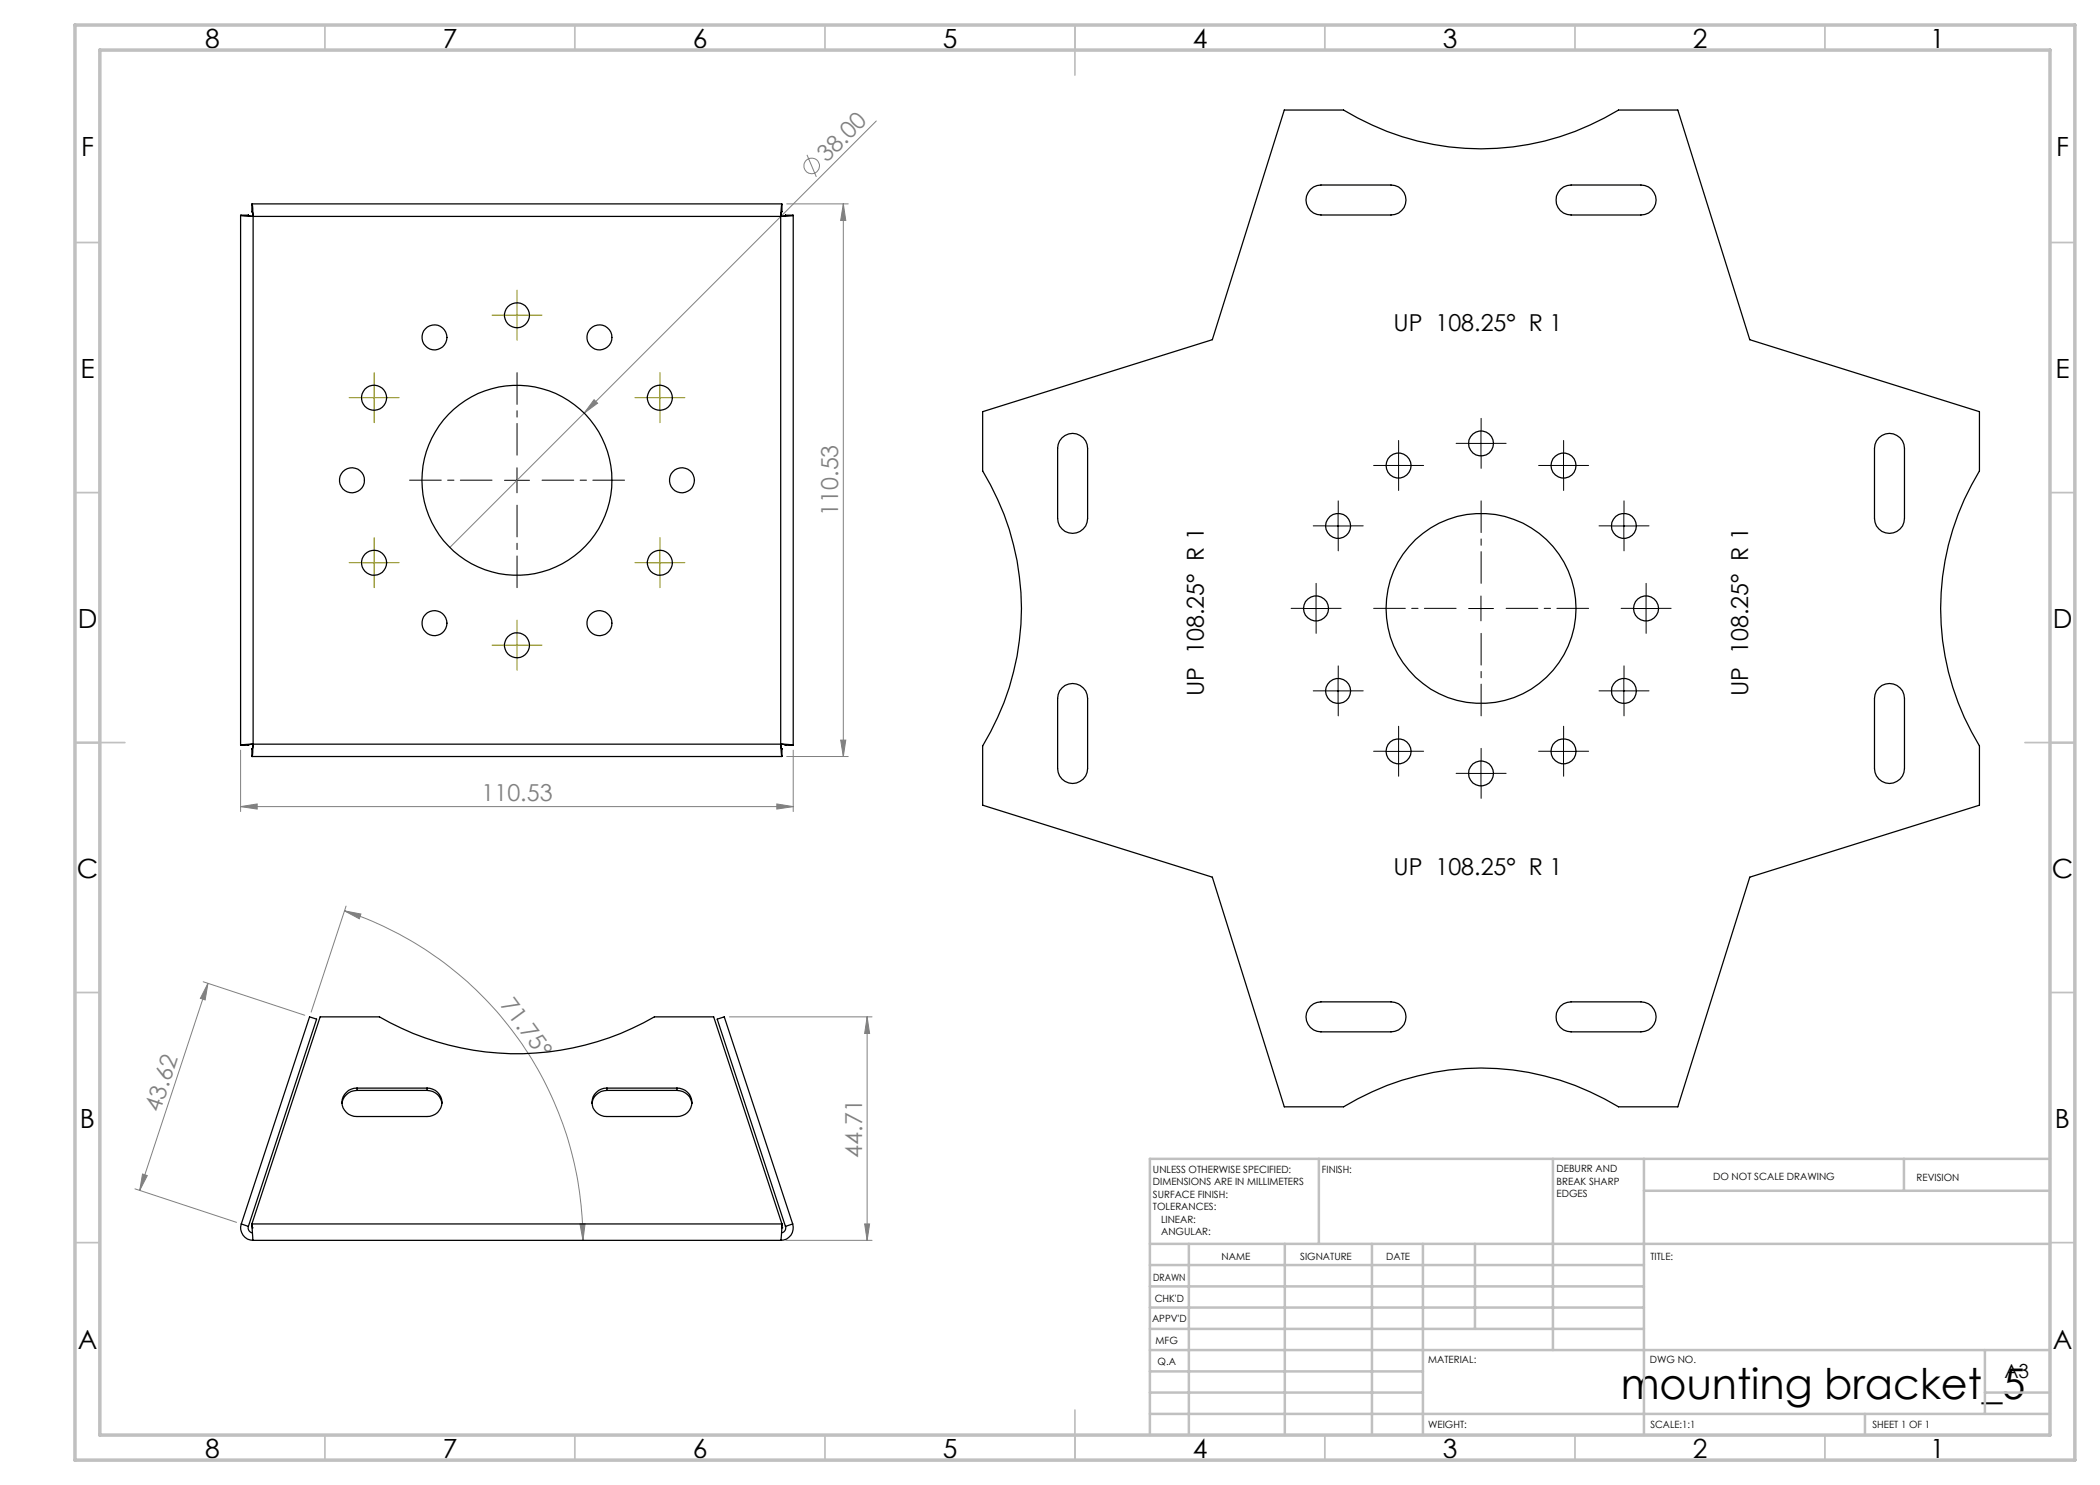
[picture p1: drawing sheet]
<svg xmlns="http://www.w3.org/2000/svg" width="420mm" height="297mm" viewBox="0 0 420 297" stroke-linecap="round" stroke-linejoin="round" font-family="sans-serif">
<g fill="none" stroke="#808080" stroke-width=".2">
<path d="M161.4 31l1.9 4.4M175.3 24.2l-85.3 85.3M157.3 40.8h12.4M168.7 40.8v110.5M168.7 40.8l.5 3.3h-1.1zM118.8 79.9l.7 .7-2.7 2zM48.1 150v12.3M157.3 151.3h12.4M158.6 150v12.3M168.1 148h1.1l-.5 3.3zM48.1 161.3l3.3-.5v1zM48.1 161.3h110.5"/>
<path d="M155.4 160.8l3.2 .5-3.2 .5zM40.6 196.4l20.4 6.7M41.6 196.7l-.6 3.3-.9-.3zM41.6 196.7l-13.7 41.4M68.9 182.2l3.3 .6-.3 1zM68.9 182.2a69.5 69.5 0 0 1 47.7 65.9M69.2 181.2l-7 21.2M145.9 203.4h28.5M173.4 203.4v44.7M173.4 203.4l.5 3.3h-1zM27 237.8l20.3 6.7M28.5 234.8l1 .3-1.6 3z"/>
<path d="M116 244.8h1l-.4 3.3zM157.2 248.1h17.2M172.9 244.8h1l-.5 3.3z"/>
<circle cx="162.3" cy="33.2" r="1.57"/>
</g>
<path d="M98.4 96h-16.5M103.4 91v-16.5M108.4 96h16.5M103.4 101v16.5M296.2 116.7v-16.5M291.2 121.7h-16.5M296.2 126.7v16.5M301.2 121.7h16.5" fill="none" stroke="#000" stroke-width=".2" stroke-dasharray="15.2 1.3 1.3 1.3" stroke-dashoffset="8.9"/>
<g fill="none" stroke="#000" stroke-width=".2" stroke-dasharray="15.2 1.3 1.3 1.3">
<path d="M277.2 93.1h-2.5M279.7 90.6v-2.5M279.7 95.6v2.5M282.2 93.1h2.5M293.7 88.7h-2.5M296.2 86.2v-2.5M296.2 91.2v2.5M298.7 88.7h2.5M310.2 93.1h-2.5M312.7 90.6v-2.5M312.7 95.6v2.5M315.2 93.1h2.5"/>
<path d="M263.2 119.2v-2.5M265.1 105.2h-2.5M267.6 102.7v-2.5M267.6 107.7v2.5M270.1 105.2h2.5M322.3 105.2h-2.5M324.8 102.7v-2.5M324.8 107.7v2.5M327.3 105.2h2.5M329.2 119.2v-2.5M260.7 121.7h-2.5M263.2 124.2v2.5"/>
<path d="M265.1 138.2h-2.5M265.7 121.7h2.5M267.6 135.7v-2.5M270.1 138.2h2.5M322.3 138.2h-2.5M324.8 135.7v-2.5M326.7 121.7h-2.5M327.3 138.2h2.5M329.2 124.2v2.5M331.7 121.7h2.5M267.6 140.7v2.5M277.2 150.3h-2.5"/>
<path d="M279.7 147.8v-2.5M279.7 152.8v2.5M282.2 150.3h2.5M293.7 154.7h-2.5M296.2 152.2v-2.5M296.2 157.2v2.5M298.7 154.7h2.5M310.2 150.3h-2.5M312.7 147.8v-2.5M312.7 152.8v2.5M315.2 150.3h2.5M324.8 140.7v2.5"/>
</g>
<g fill="none" stroke="#000" stroke-width=".2">
<path d="M100.9 96.1h5M103.4 93.6v5M277.2 93.1h5M279.7 90.6v5M293.7 88.7h5M296.2 86.2v5M310.2 93.1h5M312.7 90.6v5M263.2 119.2v5M265.1 105.2h5M267.6 102.7v5M296.2 119.2v5"/>
<path d="M322.3 105.2h5M324.8 102.7v5M329.2 119.2v5M260.7 121.7h5M265.1 138.2h5M267.6 135.7v5M293.7 121.7h5M322.3 138.2h5M324.8 135.7v5M326.7 121.7h5M277.2 150.3h5M279.7 147.8v5"/>
<path d="M293.7 154.7h5M296.2 152.2v5M310.2 150.3h5M312.7 147.8v5"/>
</g>
<g fill="none" stroke="#808000" stroke-width=".2" stroke-dasharray="15.2 1.3 1.3 1.3">
<path d="M72.3 79.5h-2.5M74.8 77v-2.5M77.3 79.5h2.5M100.9 63h-2.5M103.4 60.5v-2.5M103.4 65.5v2.5M105.9 63h2.5M129.5 79.5h-2.5M132 77v-2.5M134.5 79.5h2.5M74.8 82v2.5M132 82v2.5"/>
<path d="M72.3 112.5h-2.5M74.8 110v-2.5M74.8 115v2.5M77.3 112.5h2.5M129.5 112.5h-2.5M132 110v-2.5M132 115v2.5M134.5 112.5h2.5M100.9 129h-2.5M103.4 126.5v-2.5M103.4 131.5v2.5M105.9 129h2.5"/>
</g>
<path d="M72.3 79.5h5M74.8 77v5.1M100.9 63h5M103.4 60.6v4.9M129.5 79.5h5M132 77v5.1M72.3 112.6h5M74.8 110.1v4.9M129.5 112.6h5M132 110.1v4.9M100.9 129h5M103.4 126.5v5" fill="none" stroke="#808000" stroke-width=".2"/>
<g fill="none" stroke="#c0c0c0" stroke-width=".35">
<path d="M65 5v5M115 5v5M165 5v5M215 5v10M265 5v5M315 5v5M365 5v5M15 48.5h5M410 48.5h5M15 98.5h5M410 98.5h5M15 148.5h10"/>
<path d="M405 148.5h10M15 198.5h5M410 198.5h5M15 248.5h5M410 248.5h5M65 287v5M115 287v5M165 287v5M215 282v10M265 287v5M315 287v5M365 287v5"/>
</g>
<g fill="none" stroke="#c0c0c0" stroke-width=".5">
<path d="M263.8 231.8v17M310.6 231.8v38.2M328.8 231.8v55.2M328.8 238.2h81.2M380.8 231.8v6.4M410 231.8h-180v55.2M230 248.8h180M230 257.3h98.8M230 253h98.8M237.8 248.8v38.2M257 248.8v38.2M274.4 248.8v38.2"/>
<path d="M284.6 248.8v38.2M295 248.8v17M230 265.8h98.8M230 261.5h98.8M230 278.5h54.6M230 274.3h54.6M230 270h180M397 278.5h13M397 270v12.8M230 282.8h180M373 282.8v4.2"/>
</g>
<path d="M15 5h400v287h-400zM20 10h390v277h-390z" fill="none" stroke="#c0c0c0" stroke-width=".7"/>
<g fill="#808080">
<path d="M118.8 79.9l.7 .7-2.7 2z"/>
<path d="M116 244.8h1l-.4 3.3zM68.9 182.2l3.3 .6-.3 1z"/>
<path d="M155.4 160.8l3.2 .5-3.2 .5zM48.1 161.3l3.3-.5v1z"/>
<path d="M41.6 196.7l-.6 3.3-.9-.3zM28.5 234.8l1 .3-1.6 3z"/>
<path d="M168.7 40.8l.5 3.3h-1.1zM168.1 148h1.1l-.5 3.3z"/>
<path d="M173.4 203.4l.5 3.3h-1zM172.9 244.8h1l-.5 3.3z"/>
</g>
<g fill="none" stroke="#000" stroke-width=".25">
<path d="M256.9 22h11.8a52.6 52.6 0 0 0 55 0h11.9l14.4 45.9 45.9 14.4v11.9a52.6 52.6 0 0 0 0 55v11.8l-45.9 14.4-14.4 46h-11.9a52.6 52.6 0 0 0-55 0h-11.8l-14.4-46-46-14.4v-11.8a52.6 52.6 0 0 0 0-55v-11.9l46-14.4zM262.1 37.9l.6-.5 1.5-.4h14a3 3 0 0 1 3 3 3 3 0 0 1-3 3h-14a3 3 0 0 1-2.8-1.9 3 3 0 0 1 .7-3.2zM312.1 37.9l.6-.5 1.5-.4h14a3 3 0 0 1 3 3 3 3 0 0 1-3 3h-14a3 3 0 0 1-2.8-1.8 3 3 0 0 1 .7-3.3zM48.2 43.1l2.4 .2M49.7 43a.81 .81 0 0 0 .9 .3M49.7 43h-1.6v106h1.6M49.7 43v.1M49.7 43l.1 .2M50.4 42.3l.1 .2 .1 .8M50.4 40.8h106M50.4 42.3h.1M50.4 42.3l.1 .2"/>
<path d="M50.4 40.8l.2 2.5M50.4 40.8v1.5M50.6 43.3v105.5M50.6 43.3h105.5M156.1 43.3v105.5M156.3 42.3h.1M156.4 42.3v-1.5l-.3 2.5M156.4 42.3l-.3 1M156.4 42.3l-.1 .2M157.1 43v.1l-1 .2M157.1 43h1.5v106h-1.5M157.1 43v.1"/>
<path d="M157.1 43l-.1 .2M158.6 43.1l-2.5 .2M212.4 87.6a3 3 0 0 1 3.3-.7 3 3 0 0 1 1.8 2.8v14a3 3 0 0 1-3 3 3 3 0 0 1-3-3v-14l.4-1.5zM375.8 87.6a3 3 0 0 1 3.2-.7 3 3 0 0 1 1.9 2.8v14a3 3 0 0 1-3 3 3 3 0 0 1-3-3v-14l.4-1.5zM212.4 137.6a3 3 0 0 1 3.3-.7 3 3 0 0 1 1.8 2.8v14a3 3 0 0 1-3 3 3 3 0 0 1-3-3v-14l.4-1.5zM375.8 137.6a3 3 0 0 1 3.2-.7 3 3 0 0 1 1.9 2.8v14a3 3 0 0 1-3 3 3 3 0 0 1-3-3v-14l.4-1.5zM49.7 149h.1M49.8 148.9l-.1 .1M50.4 151.3h106M50.4 149.8v1.5M50.4 149.8h.1M50.5 149.6l-.1 .2"/>
<path d="M50.6 148.8l-.2 2.5M50.6 148.8l-2.4 .2M50.6 148.8l-.9 .2M50.6 148.8l-.1 1h-.1M50.6 148.8h105.5M156.1 148.8l.3 2.5v-1.5M156.1 148.8l2.5 .2M156.1 148.8l1 .2M156.1 148.8l.3 1M156.3 149.6l.1 .2M156.3 149.8h.1M157 148.9l.1 .1"/>
<path d="M157.1 149h.1M71.4 217.6a2.84 2.84 0 0 0-3 2.9 2.84 2.84 0 0 0 3 2.8h14a2.84 2.84 0 0 0 3-2.8 2.84 2.84 0 0 0-3-2.9M71.4 218.1a2.99 2.99 0 0 0-3 2.6M71.4 217.6h14M71.4 217.6v.5M71.4 218.1h14M85.4 218.1a2.92 2.92 0 0 1 3 2.6M85.4 217.6v.5M121.4 217.6a2.84 2.84 0 0 0-3 2.9 2.84 2.84 0 0 0 3 2.8h14a2.84 2.84 0 0 0 3-2.8 2.84 2.84 0 0 0-3-2.9M121.4 218.1a2.99 2.99 0 0 0-3 2.6M121.4 217.6h14M121.4 217.6v.5"/>
<path d="M121.4 218.1h14M135.4 218.1a2.99 2.99 0 0 1 3 2.6M135.4 217.6v.5M262.1 201.3l.6-.5 1.5-.4h14a3 3 0 0 1 3 3 3 3 0 0 1-3 3h-14a3 3 0 0 1-2.8-1.9 3 3 0 0 1 .7-3.2zM312.1 201.3l.6-.5 1.5-.4h14a3 3 0 0 1 3 3 3 3 0 0 1-3 3h-14a3 3 0 0 1-2.8-1.9 3 3 0 0 1 .7-3.2zM48.3 244.8a2.49 2.49 0 0 0 2.3 3.3M48.3 244.8l1.4 .5M48.3 244.8l13.6-41.4 1.4 .4-13.6 41.5M49.7 245.3a.97 .97 0 0 0 .8 1.3M50.4 244.8l.2 3.3M50.4 244.8l13.6-41.4h11.9a54.9 54.9 0 0 0 55 0h11.8l13.7 41.4M50.4 244.8v.5"/>
<path d="M50.4 244.8h106M50.4 245.6h.1M50.6 248.1h105.5M156.4 245.6h.1M156.4 244.8l-.3 3.3M156.4 244.8v.5M157.1 245.3a.98 .98 0 0 1-.8 1.3M158.5 244.8a2.49 2.49 0 0 1-2.4 3.3M158.5 244.8l-13.6-41.4-1.5 .4 13.7 41.5M158.5 244.8l-1.4 .5"/>
<circle cx="74.8" cy="79.5" r="2.51"/>
<circle cx="86.9" cy="67.5" r="2.5"/>
<circle cx="103.4" cy="63.1" r="2.5"/>
<circle cx="119.9" cy="67.5" r="2.49"/>
<circle cx="132" cy="79.6" r="2.51"/>
<circle cx="70.4" cy="96.1" r="2.5"/>
<circle cx="103.4" cy="96.1" r="19"/>
<circle cx="136.4" cy="96.1" r="2.51"/>
<circle cx="279.7" cy="93.1" r="2.51"/>
<circle cx="296.2" cy="88.7" r="2.5"/>
<circle cx="312.7" cy="93.1" r="2.5"/>
<circle cx="74.8" cy="112.6" r="2.5"/>
<circle cx="132" cy="112.6" r="2.5"/>
<circle cx="267.6" cy="105.2" r="2.5"/>
<circle cx="324.8" cy="105.2" r="2.5"/>
<circle cx="86.9" cy="124.6" r="2.51"/>
<circle cx="103.4" cy="129" r="2.51"/>
<circle cx="119.9" cy="124.6" r="2.5"/>
<circle cx="263.2" cy="121.7" r="2.5"/>
<circle cx="267.6" cy="138.2" r="2.5"/>
<circle cx="296.2" cy="121.7" r="19"/>
<circle cx="324.8" cy="138.2" r="2.5"/>
<circle cx="329.2" cy="121.7" r="2.51"/>
<circle cx="279.7" cy="150.3" r="2.51"/>
<circle cx="296.2" cy="154.7" r="2.5"/>
<circle cx="312.7" cy="150.3" r="2.5"/>
</g>
<text font-size="8.5" x="324.2" y="279.7">mounting bracket_5</text>
<g font-size="5.3">
<text x="41" y="9.5">8</text>
<text x="88.5" y="9.5">7</text>
<text x="138.5" y="9.5">6</text>
<text x="188.5" y="9.5">5</text>
<text x="238.5" y="9.5">4</text>
<text x="288.5" y="9.5">3</text>
<text x="338.5" y="9.5">2</text>
<text x="386" y="9.5">1</text>
<text x="16.2" y="31.3">F</text>
<text x="411.2" y="31.3">F</text>
<text x="16.1" y="75.5">E</text>
<text x="411.1" y="75.5">E</text>
<text x="15.5" y="125.5">D</text>
<text x="410.5" y="125.5">D</text>
<text x="15.4" y="175.5">C</text>
<text x="410.4" y="175.5">C</text>
<text x="16" y="225.5">B</text>
<text x="411" y="225.5">B</text>
<text x="15.5" y="269.8">A</text>
<text x="410.5" y="269.8">A</text>
<text x="41" y="291.5">8</text>
<text x="88.5" y="291.5">7</text>
<text x="138.5" y="291.5">6</text>
<text x="188.5" y="291.5">5</text>
<text x="238.5" y="291.5">4</text>
<text x="288.5" y="291.5">3</text>
<text x="338.5" y="291.5">2</text>
<text x="386" y="291.5">1</text>
</g>
<g font-size="4.7" fill="#808080">
<text x="165.4" y="32.6" transform="rotate(-45 165.4 32.6)">38.00</text>
<text x="167.7" y="103.1" transform="rotate(-90 167.7 103.1)">110.53</text>
<text x="96.3" y="160.3">110.53</text>
<text x="100" y="201" transform="rotate(54 100 201)">71.75°</text>
<text x="32" y="222.6" transform="rotate(-72 32 222.6)">43.62</text>
<text x="172.4" y="231.5" transform="rotate(-90 172.4 231.5)">44.71</text>
</g>
<g font-size="4.7">
<text x="278.7" y="66.2">UP 108.25° R 1</text>
<text x="240.8" y="139.2" transform="rotate(-90 240.8 139.2)">UP 108.25° R 1</text>
<text x="349.6" y="139.2" transform="rotate(-90 349.6 139.2)">UP 108.25° R 1</text>
<text x="278.7" y="175">UP 108.25° R 1</text>
</g>
<text font-size="3.9" x="400.9" y="275.5">A3</text>
<g font-size="2">
<text x="230.6" y="234.6">UNLESS OTHERWISE SPECIFIED:</text>
<text x="230.6" y="237.1">DIMENSIONS ARE IN MILLIMETERS</text>
<text x="230.6" y="239.6">SURFACE FINISH:</text>
<text x="264.4" y="234.6">FINISH:</text>
<text x="311.3" y="234.5">DEBURR AND</text>
<text x="311.3" y="237">BREAK SHARP</text>
<text x="311.3" y="239.5">EDGES</text>
<text x="342.6" y="236">DO NOT SCALE DRAWING</text>
<text x="383.3" y="236.2">REVISION</text>
<text x="230.6" y="242.1">TOLERANCES:</text>
<text x="232.2" y="244.6">LINEAR:</text>
<text x="232.2" y="247.1">ANGULAR:</text>
<text x="244.3" y="252">NAME</text>
<text x="260" y="251.9">SIGNATURE</text>
<text x="277.2" y="251.9">DATE</text>
<text x="330.1" y="251.9">TITLE:</text>
<text x="230.6" y="256.1">DRAWN</text>
<text x="230.9" y="260.3">CHK'D</text>
<text x="230.4" y="264.4">APPV'D</text>
<text x="231.1" y="268.8">MFG</text>
<text x="231.5" y="273">Q.A</text>
<text x="285.6" y="272.5">MATERIAL:</text>
<text x="330" y="272.5">DWG NO.</text>
<text x="285.6" y="285.5">WEIGHT:</text>
<text x="330.1" y="285.6">SCALE:1:1</text>
<text x="374.5" y="285.6">SHEET 1 OF 1</text>
</g>
</svg>
